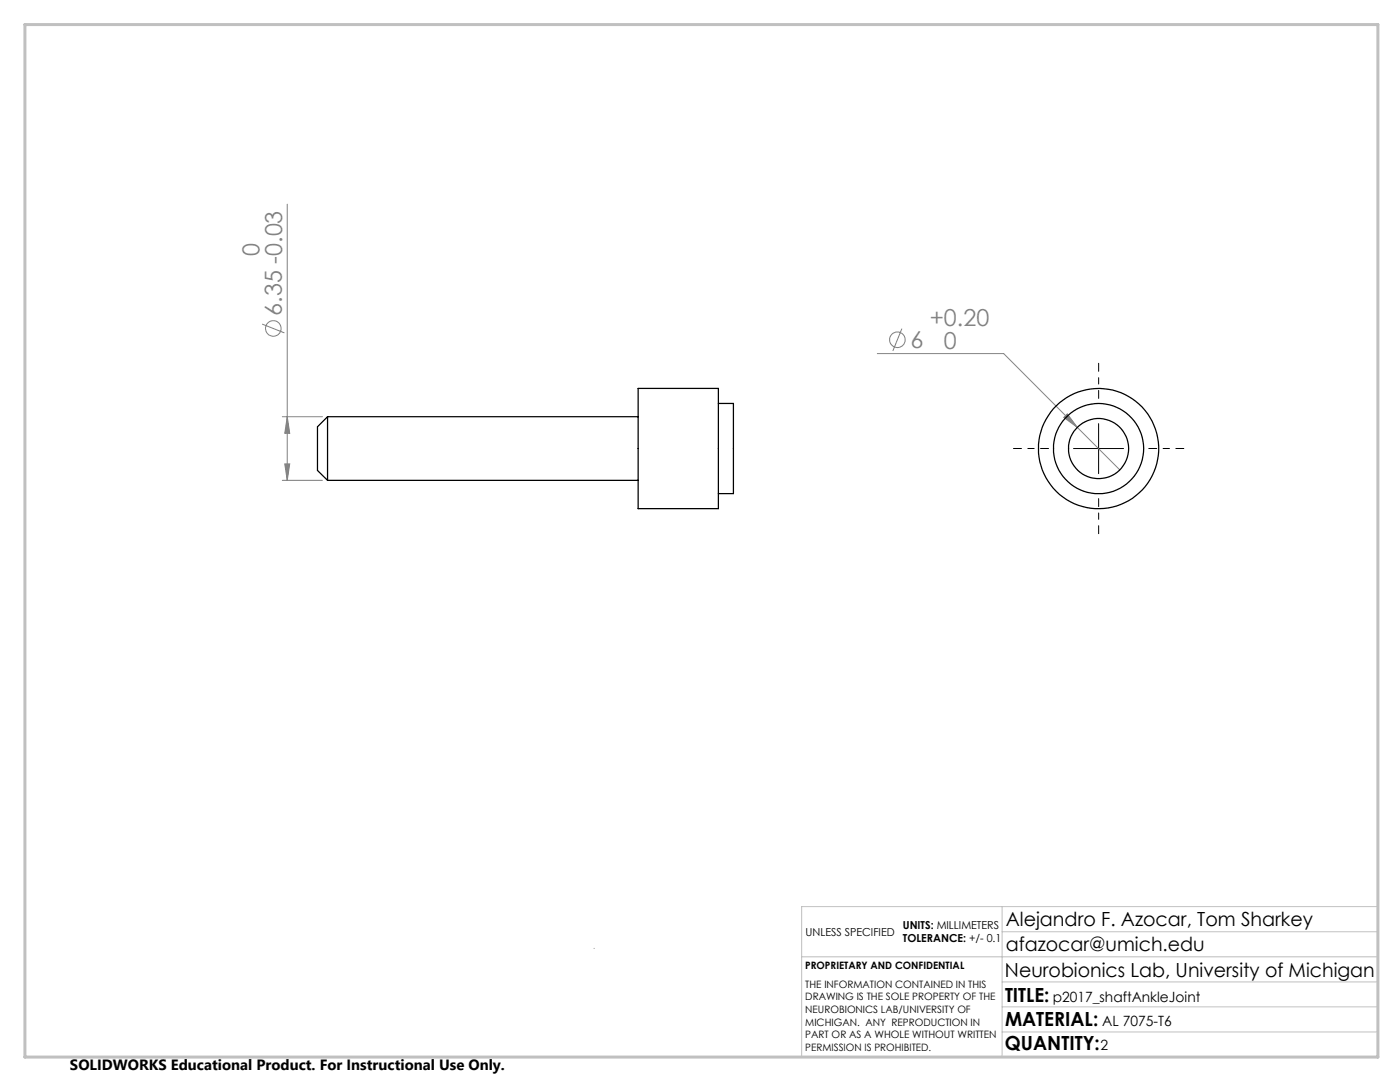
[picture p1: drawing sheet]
<svg xmlns="http://www.w3.org/2000/svg" width="279mm" height="216mm" viewBox="0 0 279 216" stroke-linecap="round" stroke-linejoin="round" font-family="sans-serif">
<g fill="none" stroke="#808080" stroke-width=".2">
<path d="M57.3 40.7v55.1M52.3 64.7l4.5 1.7M175.1 70.6h25.2l14.7 14.7M180 65.6l-1.8 4.4M56.3 83.1h8M56.3 95.8h8M56.8 92.6h1l-.5 3.2zM57.3 83.1l.5 3.4h-1zM212.3 83.3l.7-.7 2 2.7zM215 85.3l8.5 8.5"/>
<circle cx="54.6" cy="65.6" r="1.56"/>
<circle cx="179.1" cy="67.8" r="1.55"/>
</g>
<path d="M219.3 79.5v-7M209.3 89.5h-7M219.3 99.5v7M229.3 89.5h7" fill="none" stroke="#000" stroke-width=".2" stroke-dasharray="15.2 1.3 1.3 1.3" stroke-dashoffset="13.6"/>
<path d="M214.2 89.5h10M219.3 84.5v10" fill="none" stroke="#000" stroke-width=".2"/>
<path d="M118.6 189.2v.1M160 190.9h115M200 185.9h75M200 180.9v30M200 195.9h75M275 180.9h-115v30M200 205.9h75M200 200.9h75" fill="none" stroke="#c0c0c0" stroke-width=".2"/>
<path d="M5 4.9h270v206h-270z" fill="none" stroke="#c0c0c0" stroke-width=".6"/>
<g fill="#808080">
<path d="M212.3 83.3l.7-.7 2 2.7z"/>
<path d="M57.3 83.1l.5 3.4h-1zM56.8 92.6h1l-.5 3.2z"/>
</g>
<g fill="none" stroke="#000" stroke-width=".25">
<path d="M127.4 77.5h16v24h-16zM65.4 83.1l-2 2.1v8.7l2 1.9M65.4 83.1v12.7M65.4 95.8h62M65.4 83.1h62M143.4 80.5h3v18h-3"/>
<circle cx="219.2" cy="89.5" r="9"/>
<circle cx="219.3" cy="89.5" r="12"/>
<circle cx="219.3" cy="89.5" r="6"/>
</g>
<g font-size="4.7" fill="#808080">
<text x="51.8" y="51.1" transform="rotate(-90 51.8 51.1)">0</text>
<text x="56.3" y="63" transform="rotate(-90 56.3 63)">6.35 -0.03</text>
<text x="185.6" y="65">+0.20</text>
<text x="181.7" y="69.5">6</text>
<text x="188.4" y="69.5">0</text>
</g>
<g font-size="3.9">
<text x="200.7" y="184.8">Alejandro F. Azocar, Tom Sharkey</text>
<text x="200.7" y="189.8">afazocar@umich.edu</text>
<text x="200.6" y="194.9">Neurobionics Lab, University of Michigan</text>
<text x="200.6" y="199.8">TITLE:</text>
<text x="200.6" y="209.5">QUANTITY:</text>
<text x="200.6" y="204.6">MATERIAL:</text>
</g>
<text font-size="3" x="14" y="213.5">SOLIDWORKS Educational Product. For Instructional Use Only.</text>
<g font-size="2.8">
<text x="210.1" y="199.8">p2017_shaftAnkleJoint</text>
<text x="219.7" y="209.5">2</text>
<text x="220" y="204.6">AL 7075-T6</text>
</g>
<g font-size="2.2">
<text x="180.2" y="185.3">UNITS: MILLIMETERS</text>
<text x="160.8" y="186.8">UNLESS SPECIFIED</text>
<text x="180.2" y="188">TOLERANCE: +/- 0.1</text>
</g>
<g font-size="2">
<text x="160.7" y="193.4">PROPRIETARY AND CONFIDENTIAL</text>
<text x="160.7" y="197.1">THE INFORMATION CONTAINED IN THIS</text>
<text x="160.7" y="199.6">DRAWING IS THE SOLE PROPERTY OF THE</text>
<text x="160.7" y="202.1">NEUROBIONICS LAB/UNIVERSITY OF</text>
<text x="160.7" y="204.6">MICHIGAN. ANY REPRODUCTION IN</text>
<text x="160.7" y="207.2">PART OR AS A WHOLE WITHOUT WRITTEN</text>
<text x="160.7" y="209.7">PERMISSION IS PROHIBITED.</text>
</g>
</svg>
